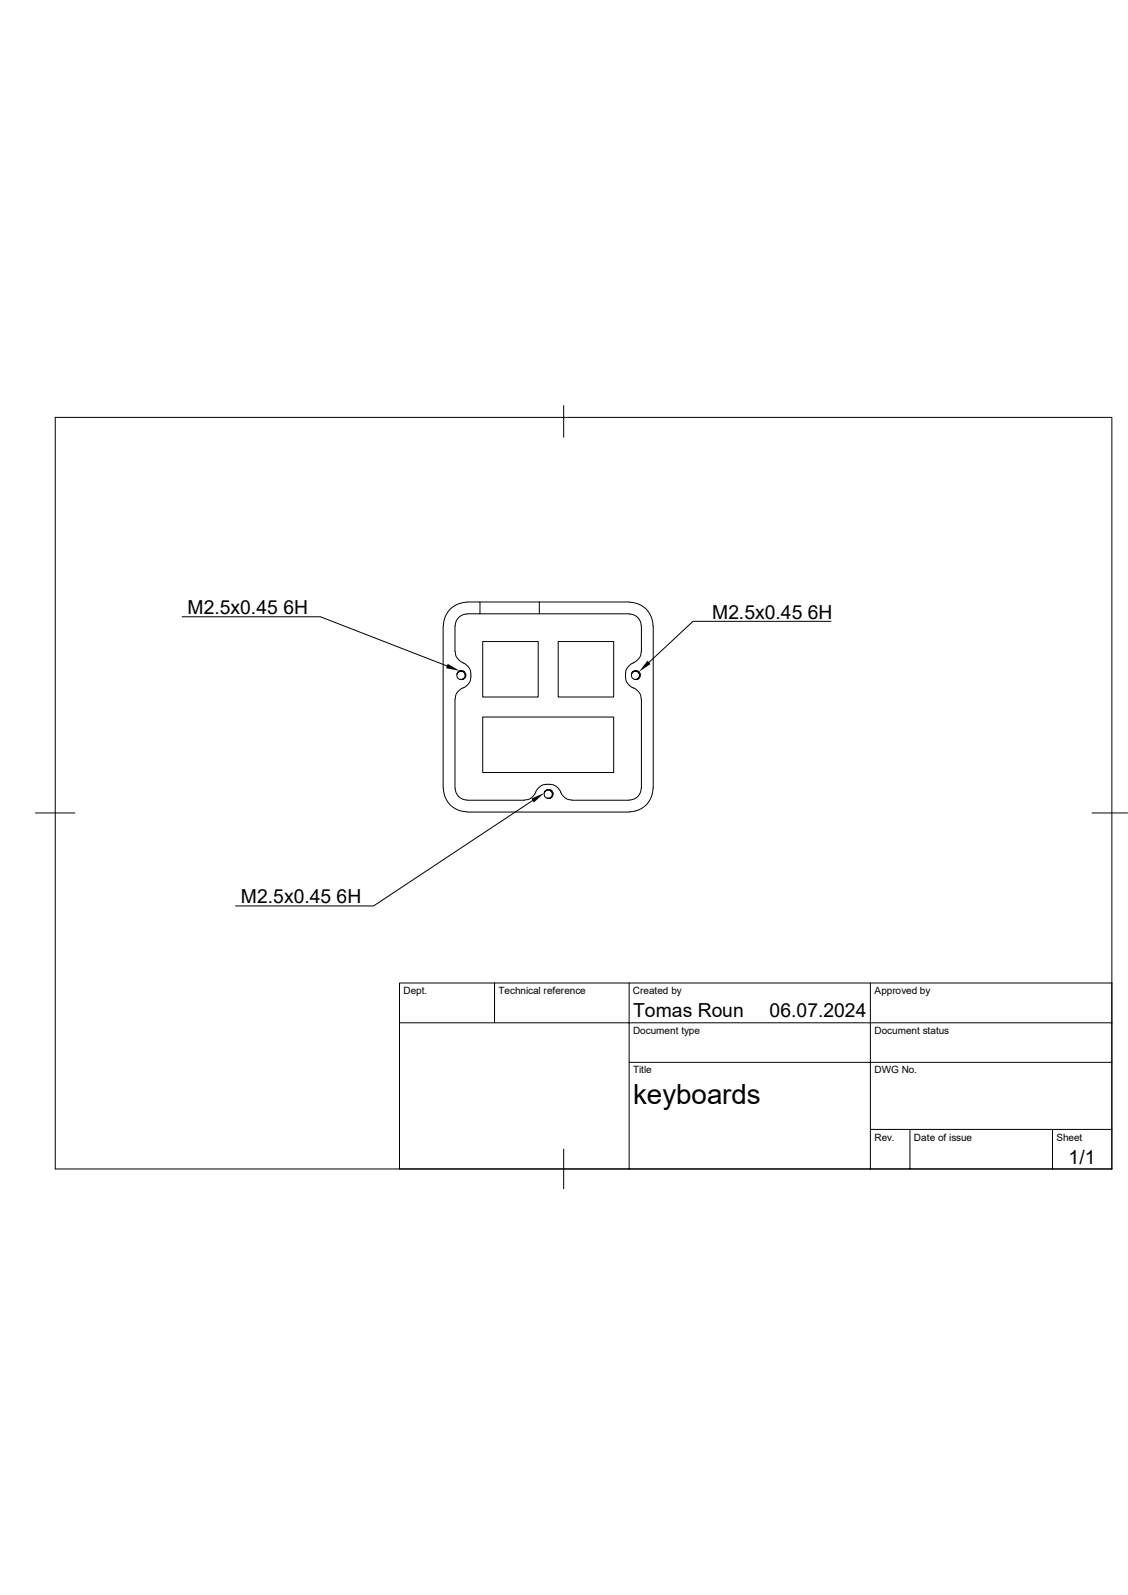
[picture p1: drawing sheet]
<svg xmlns="http://www.w3.org/2000/svg" width="210mm" height="297mm" viewBox="0 0 210 297" stroke-linecap="round" stroke-linejoin="round" font-family="sans-serif">
<g fill="none" stroke="#000" stroke-width=".19">
<path d="M10.3 77.7h196.7v140h-196.7zM104.9 75.5v5.9M33.9 114.9h25.7l23.6 9.1M82.5 116.5v30.3M84.7 116.5v4.8M87 114.3a2.17 2.17 0 0 0-2.2 2.2M87 112.1h2.4v2.2h-2.4M87 112.1a4.3 4.3 0 0 0-4.4 4.4M89.4 112.1h11M89.4 114.3h11M89.9 119.5h10.3v10.3h-10.3zM103.9 119.5h10.4v10.3h-10.4z"/>
<path d="M117.2 112.1a4.3 4.3 0 0 1 4.4 4.4M117.2 112.1h-16.8v2.2h16.8M117.2 114.3a2.17 2.17 0 0 1 2.2 2.2M119.4 116.5v4.8M121.6 116.5v30.3M154.7 115.7h-25.7l-8.1 7.6M84.7 130.2v16.6M84.8 121.3a2.26 2.26 0 0 0 1.4 2.1M85.1 125.5l-.1 .2a.75 .75 0 0 0 .6 .8M85.1 125.5l.3-.5 .4-.1a.74 .74 0 0 1 .9 .6M85.1 125.5l.5-.5 .5 .1 .4 .2v.9l-.6 .3h-.2h.4l.5-.3 .1-.7M86.2 123.4a2.56 2.56 0 0 1 1.5 2.4 2.56 2.56 0 0 1-1.5 2.3"/>
<path d="M86.2 128.1a2.26 2.26 0 0 0-1.4 2.1M89.9 133.5h24.4v10.3h-24.4zM117.6 125.5v.2a.75 .75 0 0 0 .6 .8M117.9 128.1a2.26 2.26 0 0 1 1.5 2.1M117.9 123.4a2.56 2.56 0 0 0-1.5 2.4 2.56 2.56 0 0 0 1.5 2.3M119 125.1l-.3-.2h-.5l-.5 .3-.1 .3 .2-.3 .3-.2 .5 .1 .4 .3v.8l-.3 .2-.5 .1M119 125.1a.85 .85 0 0 1-.3 1.4h-.5M119.4 121.3a2.26 2.26 0 0 1-1.5 2.1M119.4 130.2v16.6M6.6 151.4h7.4M82.5 146.8a4.3 4.3 0 0 0 4.5 4.4M84.8 146.8a2.24 2.24 0 0 0 2.2 2.2h10.7a2.26 2.26 0 0 0 2-1.5"/>
<path d="M87 151.2h30.2M99.2 149.1l-29.6 19.6h-25.7M101.3 147.7l.2-.4 .5-.3a.83 .83 0 0 1 1 .7M101.3 147.7l.5-.5h.6l.4 .4v.4l-.2 .5-.3 .1h-.4l.1 .1 .7-.2 .3-.4v-.4M101.3 147.7v.2a.75 .75 0 0 0 .6 .8M104.4 147.5a2.56 2.56 0 0 0-2.3-1.5 2.56 2.56 0 0 0-2.4 1.5M119.4 146.8a2.17 2.17 0 0 1-2.2 2.2h-10.7a2.39 2.39 0 0 1-2.1-1.5M121.6 146.8a4.3 4.3 0 0 1-4.4 4.4M203.3 151.4h6.6M74.4 190.5h132.6M92.1 183v7.5M117.1 197.8h89.9"/>
<path d="M117.1 183v34.7M162.1 183v34.7M74.4 217.7v-34.7h132.6v34.7M104.9 214v7.4M162.1 210.3h44.9M169.4 210.3v7.4M196 210.3v7.4"/>
</g>
<path d="M83.4 123.6l2.2 1.3-2.5-.5zM120.6 123l.5 .7-2.1 1.4zM98.9 148.7l2.4-1-1.9 1.7z" fill="#000"/>
<text font-size="5.2" x="117.9" y="205.5">keyboards</text>
<g font-size="3.6">
<text x="34.9" y="114.3">M2.5x0.45 6H</text>
<text x="132.6" y="115.2">M2.5x0.45 6H</text>
<text x="44.9" y="168.2">M2.5x0.45 6H</text>
<text x="117.9" y="189.3">Tomas Roun</text>
<text x="143.3" y="189.3">06.07.2024</text>
<text x="199" y="216.7">1/1</text>
</g>
<g font-size="1.9">
<text x="75.1" y="185.1">Dept.</text>
<text x="92.8" y="185.1">Technical reference</text>
<text x="117.9" y="185.1">Created by</text>
<text x="162.8" y="185.1">Approved by</text>
<text x="117.9" y="192.5">Document type</text>
<text x="162.8" y="192.5">Document status</text>
<text x="117.9" y="199.9">Title</text>
<text x="162.8" y="199.9">DWG No.</text>
<text x="162.8" y="212.4">Rev.</text>
<text x="170.2" y="212.4">Date of issue</text>
<text x="196.7" y="212.4">Sheet</text>
</g>
</svg>
